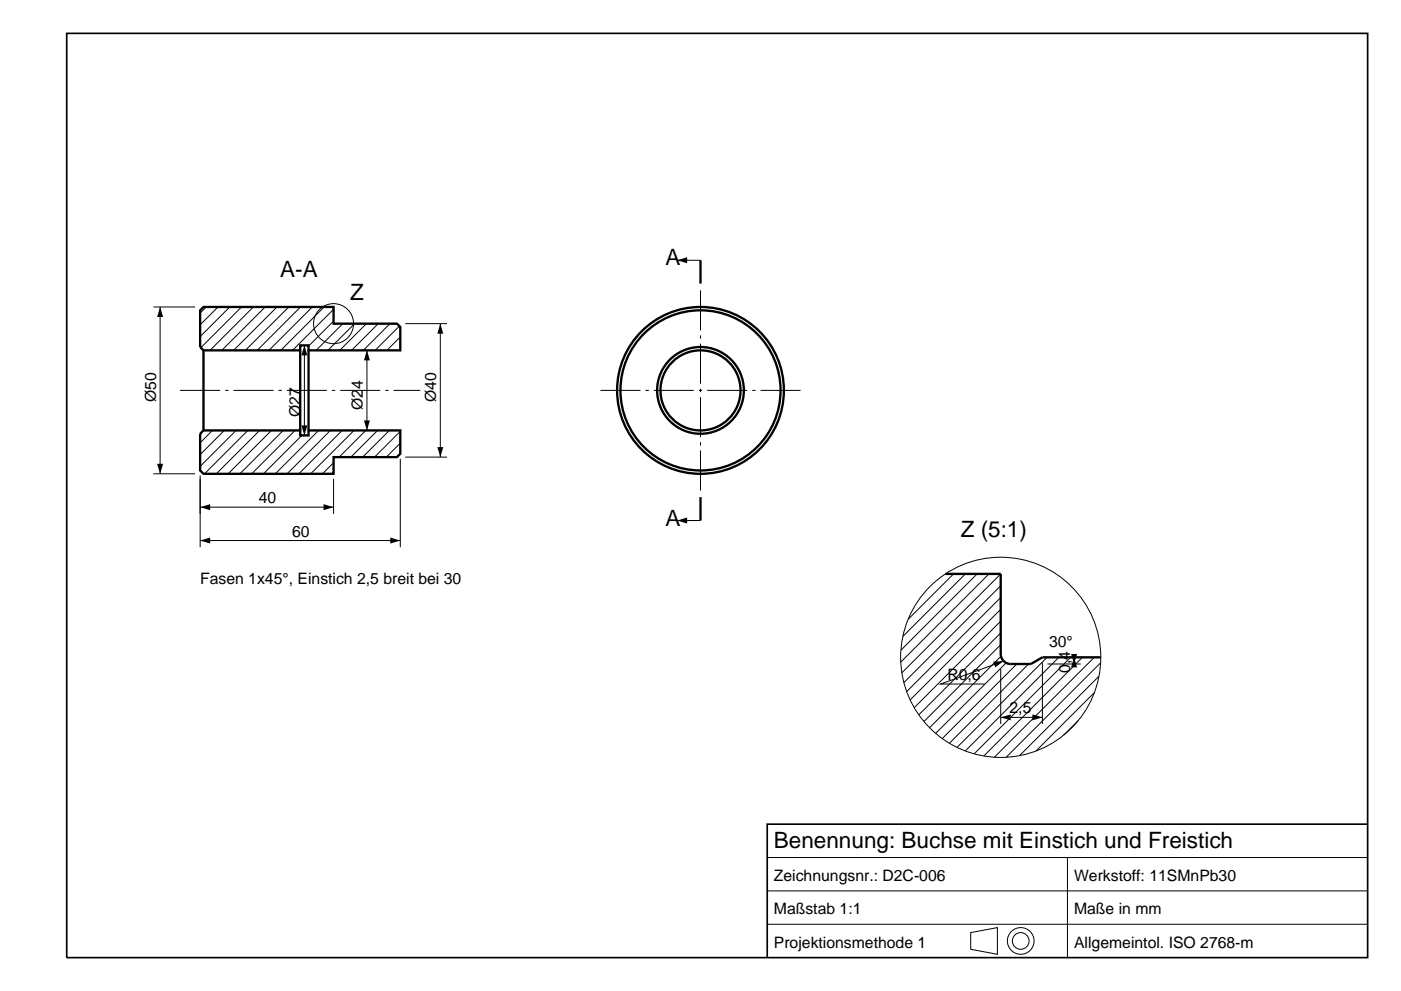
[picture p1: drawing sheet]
<svg xmlns="http://www.w3.org/2000/svg" width="420mm" height="297mm" viewBox="0 0 420 297" stroke-linecap="round" stroke-linejoin="round" font-family="sans-serif">
<path d="M20 10h390v277h-390zM410 247h-180v40" fill="none" stroke="#000" stroke-width=".5"/>
<g fill="none" stroke="#000" stroke-width=".3">
<path d="M203 78h7M46 92h12.5M48 92v50M61.8 92l-1.8 1.8M65.3 92l-5.3 5.3M68.9 92l-8.9 8.9M72.4 92l-12.2 12.2M76 92l-13 13M79.5 92l-13 13M83 92l-13 13M86.6 92l-13 13M90.1 92l-13 13"/>
<path d="M93.6 92l-13 13M97.2 92l-13 13M100 96.2l-7.5 7.5M100 92.7l-12.3 12.3M102.8 97l-8 8M106.3 97l-8 8M109.8 97l-8 8M113.4 97l-8 8M116.9 97l-8 8M119.7 97.7l-7.2 7.3M121.5 97h12.5M132 97v40"/>
<path d="M91.2 103.5v27M110 105v24M120 104.5l-.5 .5M120 101l-4 4M63.7 129l-3.7 3.7M67.2 129l-7.2 7.2M70.8 129l-10.8 10.8M74.3 129l-13 13M77.8 129l-13 13M81.4 129l-13 13M84.9 129l-13 13M88.5 129l-13 13"/>
<path d="M90.5 130.5l-11.5 11.5M95.5 129l-13 13M99.1 129l-13 13M100 138.7l-3.3 3.3M102.6 129l-13 13M106.1 129l-13 13M109.7 129l-8 8M113.2 129l-8 8M116.7 129l-8 8M120 132.8l-4.2 4.2M120 129.3l-7.7 7.7M120 137.5v26.5"/>
<path d="M121.5 137h12.5M46 142h12.5M60 142.5v21.5M60 152h40M100 143.5v10.5M203 156h7M60 162h60M285.9 172l-13.6 13.6M289.4 172l-18.7 18.7M292.9 172l-22.8 22.9M296.5 172l-26.5 26.4M300 179.1l-28.2 28.2"/>
<path d="M300 175.5l-29 29.1M300 172l-29.6 29.6M300 193.2l-23 23M300 189.7l-24.5 24.5M300 186.2l-25.9 25.9M300 182.6l-27.1 27.2M300.1 196.7l-21.4 21.4M300.9 198.1l-18.9 6.9h13.2M301.6 198.7l-21.1 21.1M304.8 199l-22.3 22.3M308.4 199l-23.8 23.7M312.5 198.5v18.5"/>
<path d="M313.9 197l-27 27M314 199h10M314 197h10M317.4 197l-28 28M321 197l-28.9 28.9M322 197v2M324.5 197l-29.6 29.6M328 197l-29.9 29.9M329.9 198.6l-28.3 28.3M300 200.5v16.5M300 215h12.5M323.3 215.9l-4.4 4.4"/>
<path d="M328.1 207.6l-17.5 17.5M329.5 202.7l-23.8 23.8M230 257h180M320 257v30M230 277h180M230 267h180M291 279.5l8-1.5v8l-8-1.5z"/>
<circle cx="100" cy="97" r="6"/>
<circle cx="300" cy="197" r="30"/>
<circle cx="306" cy="282" r="4"/>
<circle cx="306" cy="282" r="2.5"/>
</g>
<g fill="none" stroke="#000" stroke-width=".7" stroke-linecap="butt">
<path d="M210 78v7M60 93l1-1h39v5h19l1 1v7h-27.5v-1.5h-2.5v1.5h-29l-1-1zM61 105v24M90 105v24M92.5 105v24M60 130l1-1h29v1.5h2.5v-1.5h27.5v7l-1 1h-19v5h-39l-1-1zM210 149v7M283.4 172h16.6v24a3 3 0 0 0 3 3h6l3.5-2h17.5"/>
<circle cx="210" cy="117" r="25"/>
<circle cx="210" cy="117" r="24"/>
<circle cx="210" cy="117" r="12"/>
<circle cx="210" cy="117" r="13"/>
</g>
<path d="M54 117h72M180 117h60M210 147v-60" fill="none" stroke="#000" stroke-width=".3" stroke-dasharray="12 1.5 1 1.5" stroke-linecap="butt"/>
<g fill="#000">
<path d="M203 78l3-.9v1.8zM48 92l.9 3h-1.8zM132 97l.9 3h-1.8zM91.2 103.5l.9 3h-1.8zM110 105l.9 3h-1.8zM90.3 127.5h1.8l-.9 3zM109.1 126h1.8l-.9 3zM131.1 134h1.8l-.9 3zM47.1 139h1.8l-.9 3zM60 152l3-.9v1.8zM97 151.1l3 .9-3 .9zM203 156l3-.9v1.8z"/>
<path d="M60 162l3-.9v1.8zM117 161.1l3 .9-3 .9zM297.8 198.3l3.1-.2-2.5 1.9zM321.1 196h1.8l-.9 3zM322 197l.9 3h-1.8zM300 215l3-.9v1.8zM309.5 214.1l3 .9-3 .9z"/>
</g>
<g font-size="6.7">
<text x="84" y="83">A-A</text>
<text x="199.5" y="79.5">A</text>
<text x="105" y="90">Z</text>
<text x="199.5" y="157.5">A</text>
<text x="288" y="161">Z (5:1)</text>
<text x="232" y="254">Benennung: Buchse mit Einstich und Freistich</text>
</g>
<g font-size="4.7">
<text x="46.8" y="120.6" transform="rotate(-90 46.8 120.6)">Ø50</text>
<text x="90" y="125" transform="rotate(-90 90 125)">Ø27</text>
<text x="108.8" y="123" transform="rotate(-90 108.8 123)">Ø24</text>
<text x="130.8" y="120.6" transform="rotate(-90 130.8 120.6)">Ø40</text>
<text x="77.6" y="150.8">40</text>
<text x="87.6" y="160.8">60</text>
<text x="60" y="175">Fasen 1x45°, Einstich 2,5 breit bei 30</text>
<text x="314.5" y="194">30°</text>
<text x="284" y="203.8">R0,6</text>
<text x="320.8" y="201.6" transform="rotate(-90 320.8 201.6)">0,4</text>
<text x="302.7" y="213.8">2,5</text>
<text x="232" y="264">Zeichnungsnr.: D2C-006</text>
<text x="322" y="264">Werkstoff: 11SMnPb30</text>
<text x="232" y="274">Maßstab 1:1</text>
<text x="322" y="274">Maße in mm</text>
<text x="232" y="284">Projektionsmethode 1</text>
<text x="322" y="284">Allgemeintol. ISO 2768-m</text>
</g>
</svg>
